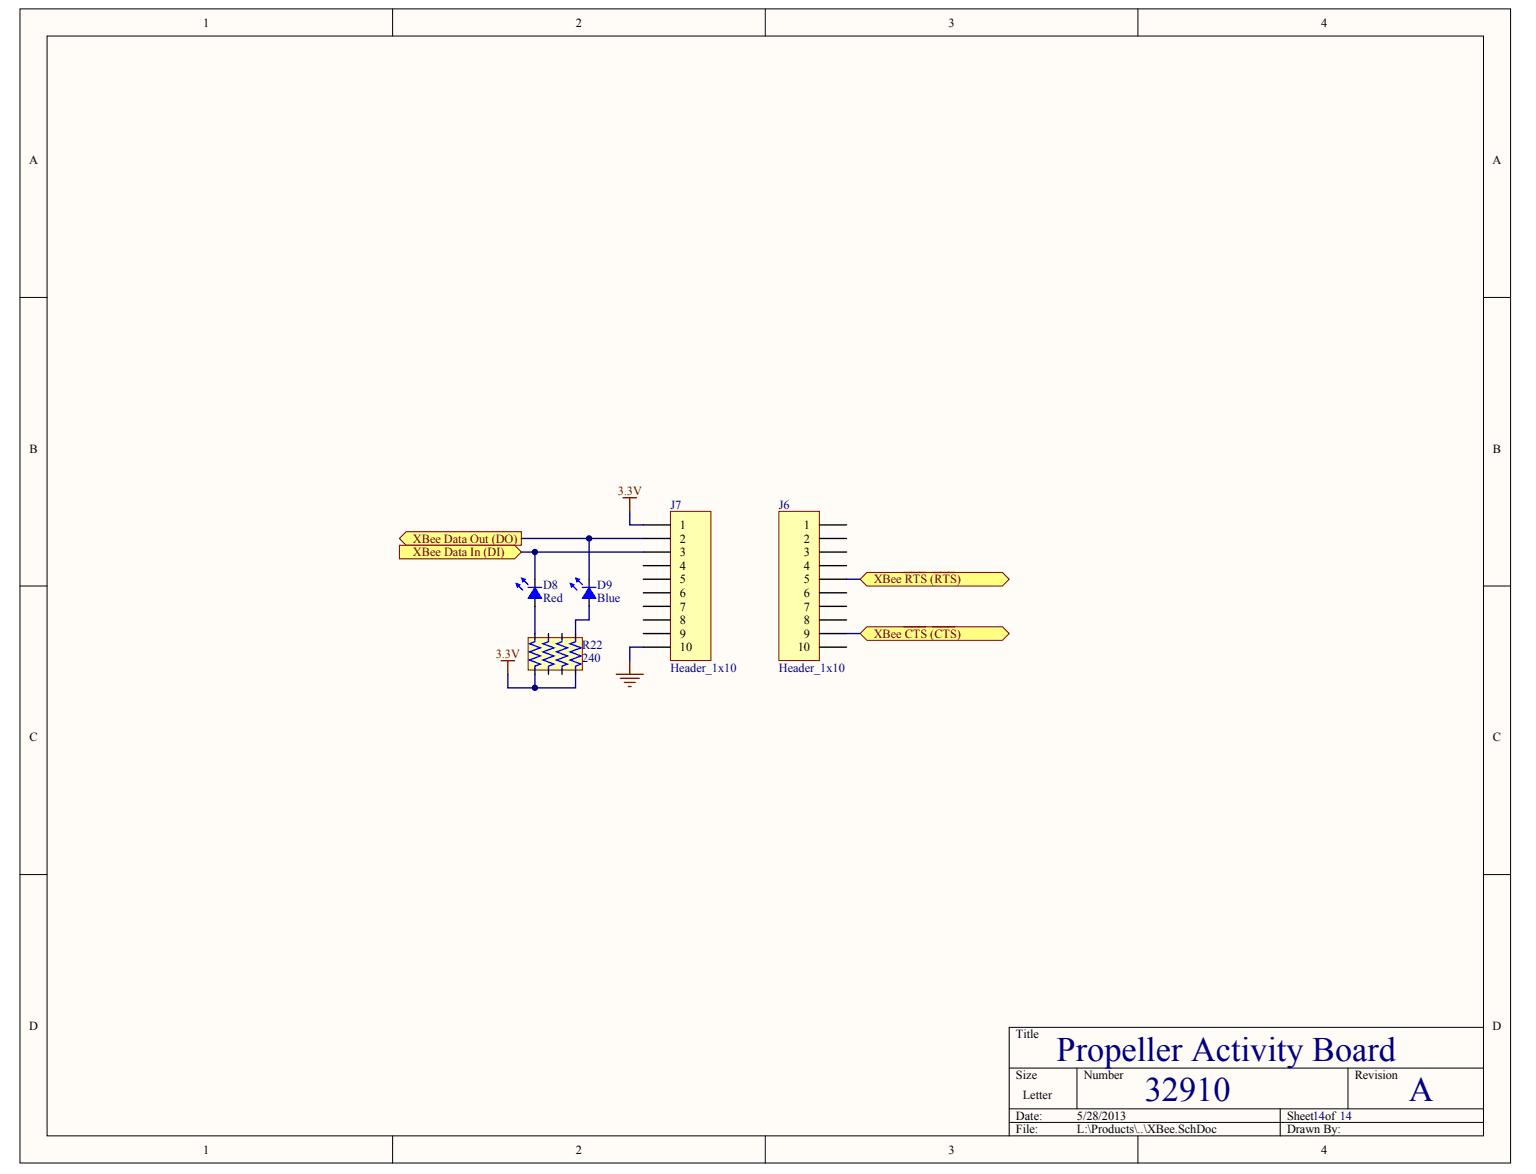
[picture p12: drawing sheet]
<svg xmlns="http://www.w3.org/2000/svg" width="271mm" height="207mm" viewBox="0 0 271 207" stroke-linecap="round" stroke-linejoin="round" font-family="sans-serif">
<g fill="#fffcf8" stroke="#000" stroke-width=".18">
<path d="M3.5 1.6h263v203.5h-263z"/>
<path d="M8.3 6.4h253.4v194h-253.4z"/>
</g>
<g fill="none" stroke="#000" stroke-width=".18">
<path d="M69.3 1.6v4.8M135 1.6v4.8M200.7 1.6v4.8M3.5 52.5h4.8M261.7 52.5h4.8M3.5 103.4h4.8M261.7 103.4h4.8M3.5 154.3h4.8M261.7 154.3h4.8M178 188.4h83.7M178 195.6h83.7M178 198h83.7"/>
<path d="M190 188.4v7.2M225.8 195.6v4.8M237.8 188.4v7.2M261.7 181.2h-83.7v19.2M69.3 200.4v4.8M135 200.4v4.8M200.7 200.4v4.8"/>
</g>
<g fill="#ffff80" stroke="#800000" stroke-width=".18">
<path d="M71.6 93.8h20.4v2.4h-20.4l-1.1-1.2z" fill-rule="evenodd"/>
<path d="M70.5 96.2h20.3l1.2 1.2-1.2 1.2h-20.3z" fill-rule="evenodd"/>
<path d="M152.9 110.6h23.9l1.2 1.2-1.2 1.1h-23.9l-1.2-1.1z" fill-rule="evenodd"/>
</g>
<path d="M159.4 110.6h3.9M164.5 110.6h3.9" fill="none" stroke="#800000" stroke-width=".24"/>
<path d="M152.9 101h23.9l1.2 1.2-1.2 1.2h-23.9l-1.2-1.2z" fill-rule="evenodd" fill="#ffff80" stroke="#800000" stroke-width=".18"/>
<path d="M159.4 101h3.9M164.5 101h3.9" fill="none" stroke="#800000" stroke-width=".24"/>
<path d="M118.3 90.2h7.1v26.3h-7.1z" fill="#ffffb0" stroke="#800000" stroke-width=".18"/>
<path d="M113.5 92.6h4.8M113.5 95h4.8M113.5 97.4h4.8M113.5 99.8h4.8M113.5 102.2h4.8M113.5 104.6h4.8M113.5 107h4.8M113.5 109.4h4.8M113.5 111.8h4.8M113.5 114.1h4.8" fill="none" stroke="#000" stroke-width=".24"/>
<path d="M137.4 90.2h7.1v26.3h-7.1z" fill="#ffffb0" stroke="#800000" stroke-width=".18"/>
<g fill="none" stroke="#000" stroke-width=".24">
<path d="M144.5 92.6h4.8M144.5 95h4.8M144.5 97.4h4.8M144.5 99.8h4.8M94.4 102.2v1.4M94.4 105.5v1.5M103.9 102.2v1.4M103.9 105.5v1.5M144.5 102.2h4.8M144.5 104.6h4.8M144.5 107h4.8M144.5 109.4h4.8"/>
<path d="M144.5 111.8h4.8M144.5 114.1h4.8"/>
</g>
<path d="M92 97.4h21.5M92 95h21.5M111.1 90.2v2.4h2.4M113.5 114.1h-2.4v2.4M149.3 111.8h2.4M149.3 102.2h2.4" fill="none" stroke="#000080" stroke-width=".24"/>
<path d="M109.9 87.8h2.4M111.1 87.8v2.4M88.4 116.5h2.4M89.6 116.5v2.4M108.7 118.9h4.8M109.4 119.7h3.4M111.1 116.5v2.4M110.1 120.4h1.9M110.8 121.1h.5" fill="none" stroke="#800000" stroke-width=".24"/>
<g fill="#00f" stroke="#00f" stroke-width=".18">
<path d="M94.4 103.6l1.1 1.9h-2.3z"/>
<path d="M92 101.9l.7 .3-.5 .4z"/>
<path d="M91 102.9l.7 .2-.5 .5z"/>
<path d="M103.9 103.6l1.2 1.9h-2.4z"/>
<path d="M101.5 101.9l.7 .3-.4 .4z"/>
<path d="M100.6 102.9l.7 .2-.5 .5z"/>
</g>
<path d="M91.2 103.1l1 1M92.2 102.2l1 .9M93.2 103.6h2.3M100.8 103.1l1 1M101.8 102.2l.9 .9M102.7 103.6h2.4" fill="none" stroke="#00f" stroke-width=".24"/>
<path d="M93.2 112.5h9.5v5.7h-9.5z" fill="#ffffb0" stroke="#800000" stroke-width=".18"/>
<path d="M94.4 111.8v.9M94.4 118v.9M96.7 111.8v.9M96.7 118v.9M99.1 111.8v.9M99.1 118v.9M101.5 111.8v.9M101.5 118v.9" fill="none" stroke="#000" stroke-width=".24"/>
<path d="M94.4 112.7v.5l-1 .3 1.9 .8-1.9 .7 1.9 .7-1.9 .7 1.9 .7-.9 .4v.5M96.7 112.7v.5l-.9 .3 1.9 .8-1.9 .7 1.9 .7-1.9 .7 1.9 .7-1 .4v.5M99.1 112.7v.5l-.9 .3 1.9 .8-1.9 .7 1.9 .7-1.9 .7 1.9 .7-1 .4v.5M101.5 112.7v.5l-.9 .3 1.9 .8-1.9 .7 1.9 .7-1.9 .7 1.9 .7-1 .4v.5" fill="none" stroke="#00f" stroke-width=".24"/>
<path d="M94.4 97.4v4.8M103.9 95v7.2M89.6 118.9v2.4h11.9v-2.4M94.4 107v4.8M94.4 118.9v2.4M103.9 107v2.4h-2.4v2.4" fill="none" stroke="#000080" stroke-width=".24"/>
<g fill="#000080" stroke="#000080" stroke-width=".18">
<circle cx="94.4" cy="121.3" r=".47"/>
<circle cx="94.4" cy="97.4" r=".47"/>
<circle cx="103.9" cy="95" r=".47"/>
</g>
<g font-size="6.1" fill="#000080">
<text x="186.4" y="187.1">Propeller Activity Board</text>
<text x="201.9" y="194.3">32910</text>
<text x="248.5" y="194.3">A</text>
</g>
<g font-size="2.2">
<text x="35.8" y="4.7">1</text>
<text x="101.6" y="4.7">2</text>
<text x="167.3" y="4.7">3</text>
<text x="233" y="4.7">4</text>
<text x="5.1" y="29">A</text>
<text x="263.3" y="29">A</text>
<text x="5.2" y="79.8">B</text>
<text x="263.3" y="79.8">B</text>
<text x="119.9" y="93.3">1</text>
<text x="119.9" y="95.7">2</text>
<text x="141.8" y="93.3">1</text>
<text x="141.8" y="95.7">2</text>
<text x="119.9" y="98.1">3</text>
<text x="119.9" y="100.5">4</text>
<text x="141.8" y="98.1">3</text>
<text x="141.8" y="100.5">4</text>
<text x="119.9" y="102.9">5</text>
<text x="119.9" y="105.3">6</text>
<text x="119.9" y="107.7">7</text>
<text x="141.8" y="102.9">5</text>
<text x="141.8" y="105.3">6</text>
<text x="141.8" y="107.7">7</text>
<text x="119.9" y="110.1">8</text>
<text x="119.9" y="112.5">9</text>
<text x="141.8" y="110.1">8</text>
<text x="141.8" y="112.5">9</text>
<text x="119.9" y="114.9">10</text>
<text x="140.7" y="114.9">10</text>
<text x="5.2" y="130.7">C</text>
<text x="263.3" y="130.7">C</text>
<text x="5.1" y="181.7">D</text>
<text x="179.2" y="183.1">Title</text>
<text x="263.3" y="181.7">D</text>
<text x="179.2" y="190.3">Size</text>
<text x="191.2" y="190.3">Number</text>
<text x="239" y="190.3">Revision</text>
<text x="179.2" y="197.5">Date:</text>
<text x="180.4" y="193.9">Letter</text>
<text x="190" y="197.5">5/28/2013</text>
<text x="227" y="197.5">Sheet14of 14</text>
<text x="35.8" y="203.5">1</text>
<text x="101.6" y="203.5">2</text>
<text x="167.3" y="203.5">3</text>
<text x="179.2" y="199.9">File:</text>
<text x="190" y="199.9">L:\Products\..\XBee.SchDoc</text>
<text x="227" y="199.9">Drawn By:</text>
<text x="233" y="203.5">4</text>
</g>
<g font-size="2.2" fill="#800000">
<text x="109" y="87.3">3.3V</text>
<text x="72.8" y="95.7">XBee Data Out (DO)</text>
<text x="72.8" y="98.1">XBee Data In (DI)</text>
<text x="154.1" y="102.9">XBee RTS (RTS)</text>
<text x="154.1" y="112.5">XBee CTS (CTS)</text>
<text x="87.4" y="116.1">3.3V</text>
</g>
<g font-size="2.2" fill="#000080">
<text x="118.3" y="89.7">J7</text>
<text x="137.4" y="89.7">J6</text>
<text x="95.8" y="106.3">Red</text>
<text x="95.8" y="103.8">D8</text>
<text x="105.4" y="106.3">Blue</text>
<text x="105.4" y="103.8">D9</text>
<text x="102.7" y="116.8">240</text>
<text x="102.7" y="114.4">R22</text>
<text x="118.3" y="118.5">Header_1x10</text>
<text x="137.4" y="118.5">Header_1x10</text>
</g>
</svg>
